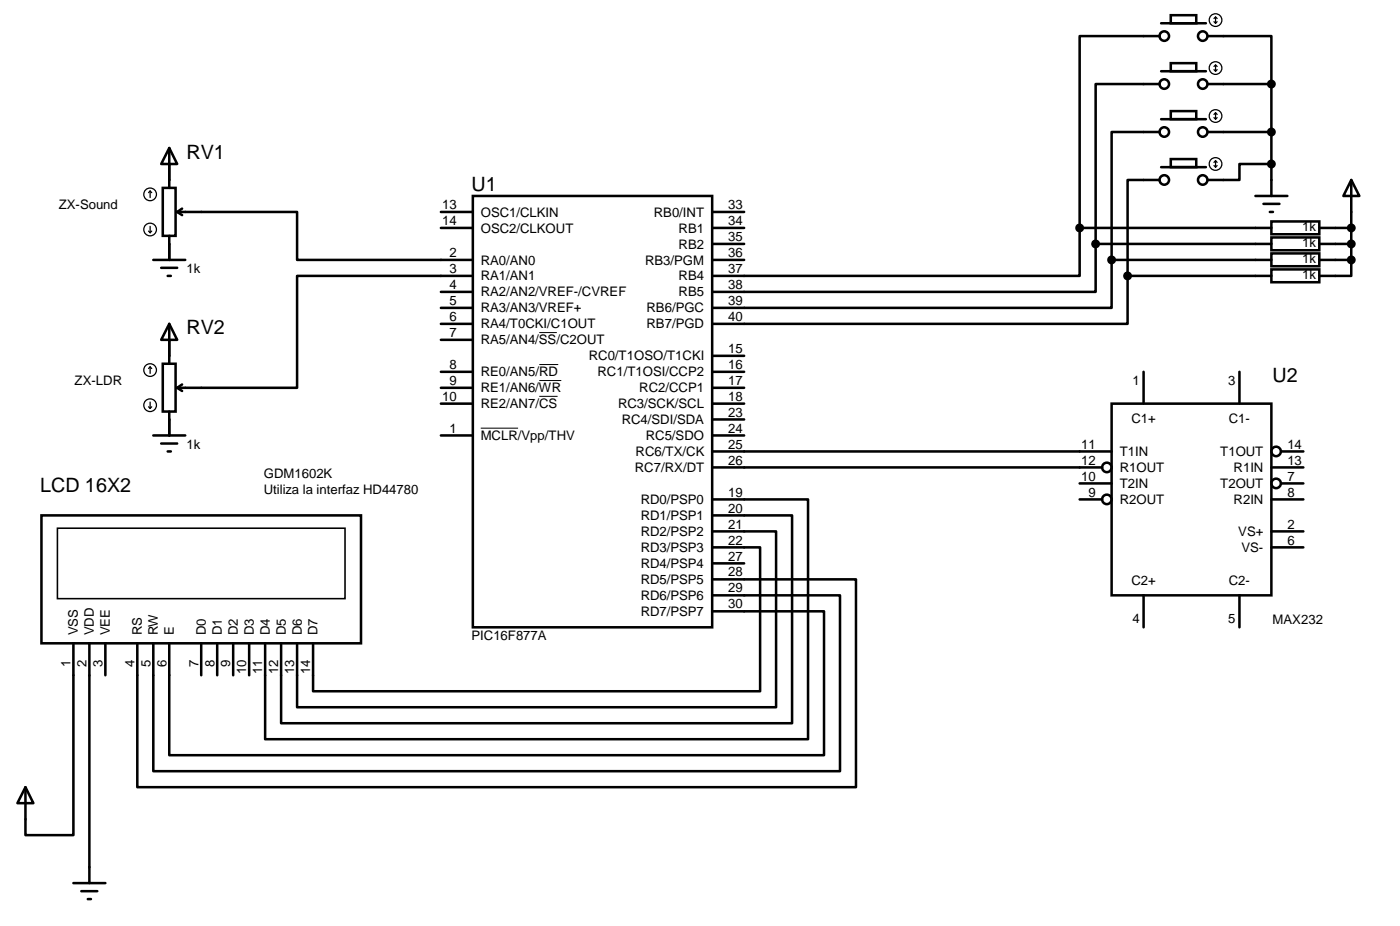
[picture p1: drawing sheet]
<svg xmlns="http://www.w3.org/2000/svg" width="187mm" height="124mm" viewBox="0 0 187 124" stroke-linecap="round" stroke-linejoin="round" font-family="sans-serif">
<g fill="none" stroke="#000" stroke-width=".34">
<path d="M22.6 19.8v5.3M22.6 19.8l1.1 2.1h-2.1zM155.2 17.7h-6.5v17.1M155.2 11.2h-8.6v21.4M155.2 4.8h-10.7v25.7M155.4 3.1h6M155.4 9.5h6M155.4 15.9h6M156.7 2h3.4v1.1h-3.4zM156.7 8.4h3.4v1.1h-3.4zM156.7 14.9h3.4v1h-3.4zM161.6 4.8h8.5v6.4"/>
<path d="M161.6 17.7h8.5M161.6 11.2h8.5M170.1 11.2v15M20.5 34.8h4.3M21.6 35.8h2.1M21.8 25.1h1.7v6.4h-1.7zM22.4 36.9h.5M22.6 31.5v3.3M23.7 28.3h16.1v6.5h23.5M23.7 28.3l.7 .5M24.4 27.9l-.7 .4M59 30.5h4.3"/>
<path d="M59 39h4.3M59 28.3h4.3M63.3 26.2h32v57.7h-32zM63.3 36.9h-23.5v15h-16.1M95.3 30.5h4.3M95.3 32.6h4.3M95.3 34.8h4.3M95.3 28.3h4.3M144.5 30.5h25.6M144.5 30.5v6.4h-49.2M146.6 32.6h23.5M146.6 32.6v6.4h-51.3"/>
<path d="M148.7 34.8v6.4h-53.4M150.9 36.9h19.2M150.9 36.9v6.4h-55.6M155.2 24.1h-4.3v12.8M155.4 22.4h6M156.7 21.3h3.4v1.1h-3.4zM168 26.2h4.3M169.1 27.3h2.1M169.9 28.3h.4M170.1 34.8h-21.4M170.1 21.9h-4.3v2.2h-4.2M170.1 29.6h6.4v1.7h-6.4z"/>
<path d="M170.1 31.8h6.4v1.7h-6.4zM170.1 33.9h6.4v1.7h-6.4zM170.1 36h6.4v1.7h-6.4zM176.5 30.5h4.3M176.5 32.6h4.3M176.5 34.8h4.3M180.8 34.8v2.1h-4.3M180.8 24.1l1.1 2.1h-2.2zM180.8 24.1v10.7M20.5 58.2h4.3M21.6 59.3h2.1M21.8 48.6h1.7v6.4h-1.7z"/>
<path d="M22.6 43.3v5.3M22.6 55v3.2M22.6 43.3l1.1 2.1h-2.1zM23.7 51.9l.7 .4M24.4 51.4l-.7 .5M59 43.3h4.3M59 45.4h4.3M59 49.7h4.3M59 51.9h4.3M59 54h4.3M59 41.2h4.3M59 58.2h4.3"/>
<path d="M95.3 49.7h4.3M95.3 51.9h4.3M95.3 54h4.3M95.3 58.2h4.3M95.3 56.1h4.3M95.3 47.6h4.3M148.7 54h21.4v25.6h-21.4zM153 49.7v4.3M165.8 49.7v4.3M5.5 68.9h42.8v17.1h-42.8zM22.4 60.4h.5M95.3 73.2h6.4v19.2h-59.8v-6.4"/>
<path d="M95.3 71.1h8.5v23.5h-64v-8.6M95.3 68.9h10.7v27.8h-68.4v-10.7M95.3 66.8h12.8v32h-72.6v-12.8M95.3 79.6h17.1v23.5h-91.9v-17.1M95.3 77.5h19.2v27.8h-96.1v-19.3M95.3 60.4h53.4M95.3 62.5h52.2M95.3 75.3h4.3M144.5 66.8h3M144.5 64.6h4.2M153 79.6v4.3M165.8 79.6v4.3"/>
<path d="M170.1 62.5h4.3M170.1 66.8h4.3M170.1 73.2h4.3M170.1 71.1h4.3M171.4 60.4h3M171.4 64.6h3M9.8 86v25.7h-6.4v-6.4M12 86v32.1M14.1 86v4.3M26.9 86v4.3M29.1 86v4.3M31.2 86v4.3"/>
<path d="M33.3 86v4.3M95.3 81.7h15v19.3h-87.7v-15M3.4 105.3l1.1 2.1h-2.2zM9.8 118.1h4.3M10.9 119.2h2.1M11.7 120.2h.5"/>
<circle cx="155.8" cy="11.2" r=".64"/>
<circle cx="155.8" cy="17.7" r=".64"/>
<circle cx="155.8" cy="4.8" r=".64"/>
<circle cx="160.9" cy="4.8" r=".64"/>
<circle cx="160.9" cy="11.2" r=".64"/>
<circle cx="160.9" cy="17.7" r=".64"/>
<circle cx="155.8" cy="24.1" r=".64"/>
<circle cx="160.9" cy="24.1" r=".64"/>
<circle cx="148.1" cy="62.5" r=".64"/>
<circle cx="148.1" cy="66.8" r=".64"/>
<circle cx="170.8" cy="64.6" r=".64"/>
<circle cx="170.8" cy="60.4" r=".64"/>
</g>
<path d="M64.3 57.3h5M72.2 44.5h2.3M72.2 48.7h2.5M72.2 50.9h2.9M72.2 53h2.4" fill="none" stroke="#000" stroke-width=".13"/>
<path d="M7.7 70.6h38.5v9.5h-38.5z" fill="none" stroke="#000" stroke-width=".21"/>
<g fill="none" stroke="#000" stroke-width=".17">
<path d="M162.4 2.9l.2 .2M162.4 9.3l.2 .2M162.4 15.7l.2 .2M162.4 2.5l.2-.2 .3 .2M162.4 8.9l.2-.2 .3 .2M162.4 15.3l.2-.2 .3 .2M162.6 2.3v.8M162.6 8.7v.8M162.6 15.1v.8M162.9 2.9l-.3 .2M162.9 9.3l-.3 .2M162.9 15.7l-.3 .2"/>
<path d="M19.9 30.9l.2 .2M20.1 25.5l-.2 .3M20.1 25.5l.2 .3M20.1 25.5v.9M20.1 30.3v.8M20.3 30.9l-.2 .2M162.4 22.1l.2 .3M162.4 21.7l.2-.2 .3 .2M162.6 21.5v.9M162.9 22.1l-.3 .3M19.9 54.4l.2 .2M20.1 49.1v.8"/>
<path d="M20.1 53.8v.8M20.1 49.1l-.2 .2M20.1 49.1l.2 .2M20.3 54.4l-.2 .2"/>
<circle cx="162.6" cy="9.1" r=".85"/>
<circle cx="162.6" cy="2.7" r=".85"/>
<circle cx="162.6" cy="15.5" r=".85"/>
<circle cx="20.1" cy="30.7" r=".85"/>
<circle cx="20.1" cy="26" r=".85"/>
<circle cx="162.6" cy="21.9" r=".85"/>
<circle cx="20.1" cy="49.5" r=".85"/>
<circle cx="20.1" cy="54.2" r=".85"/>
</g>
<g fill="#000" stroke="#000" stroke-width=".34">
<circle cx="170.1" cy="17.7" r=".43"/>
<circle cx="170.1" cy="11.2" r=".43"/>
<circle cx="144.5" cy="30.5" r=".43"/>
<circle cx="146.6" cy="32.6" r=".43"/>
<circle cx="148.7" cy="34.8" r=".43"/>
<circle cx="150.9" cy="36.9" r=".43"/>
<circle cx="170.1" cy="21.9" r=".43"/>
<circle cx="180.8" cy="30.5" r=".43"/>
<circle cx="180.8" cy="34.8" r=".43"/>
<circle cx="180.8" cy="32.6" r=".43"/>
</g>
<g font-size="2.6">
<text x="25" y="21.2">RV1</text>
<text x="63.1" y="25.5">U1</text>
<text x="25" y="44.7">RV2</text>
<text x="170.3" y="51.1">U2</text>
<text x="5.4" y="65.8">LCD 16X2</text>
</g>
<g font-size="1.8">
<text x="7.9" y="28">ZX-Sound</text>
<text x="59.2" y="28">13</text>
<text x="64.3" y="29">OSC1/CLKIN</text>
<text x="87.5" y="29">RB0/INT</text>
<text x="97.4" y="28">33</text>
<text x="59.2" y="30.1">14</text>
<text x="60.2" y="34.4">2</text>
<text x="64.3" y="35.4">RA0/AN0</text>
<text x="64.3" y="31.1">OSC2/CLKOUT</text>
<text x="86.3" y="35.4">RB3/PGM</text>
<text x="90.8" y="33.2">RB2</text>
<text x="90.8" y="31.1">RB1</text>
<text x="97.4" y="34.4">36</text>
<text x="97.4" y="32.2">35</text>
<text x="97.4" y="30.1">34</text>
<text x="174.2" y="30.9">1k</text>
<text x="174.2" y="33.1">1k</text>
<text x="174.2" y="35.2">1k</text>
<text x="25" y="36.5">1k</text>
<text x="60.2" y="36.5">3</text>
<text x="60.2" y="38.7">4</text>
<text x="60.2" y="40.8">5</text>
<text x="64.3" y="37.5">RA1/AN1</text>
<text x="64.3" y="39.6">RA2/AN2/VREF-/CVREF</text>
<text x="64.3" y="41.8">RA3/AN3/VREF+</text>
<text x="86.5" y="41.8">RB6/PGC</text>
<text x="90.8" y="39.6">RB5</text>
<text x="90.8" y="37.5">RB4</text>
<text x="97.4" y="38.7">38</text>
<text x="97.4" y="36.5">37</text>
<text x="97.4" y="40.8">39</text>
<text x="174.2" y="37.4">1k</text>
<text x="60.2" y="42.9">6</text>
<text x="60.2" y="45.1">7</text>
<text x="64.3" y="43.9">RA4/T0CKI/C1OUT</text>
<text x="64.3" y="46.1">RA5/AN4/SS/C2OUT</text>
<text x="86.5" y="43.9">RB7/PGD</text>
<text x="97.4" y="42.9">40</text>
<text x="97.4" y="47.2">15</text>
<text x="10" y="51.5">ZX-LDR</text>
<text x="59.2" y="53.6">10</text>
<text x="60.2" y="49.3">8</text>
<text x="60.2" y="51.5">9</text>
<text x="64.3" y="50.3">RE0/AN5/RD</text>
<text x="64.3" y="52.5">RE1/AN6/WR</text>
<text x="78.8" y="48.2">RC0/T1OSO/T1CKI</text>
<text x="79.9" y="50.3">RC1/T1OSI/CCP2</text>
<text x="85.5" y="52.5">RC2/CCP1</text>
<text x="97.4" y="53.6">18</text>
<text x="97.4" y="49.3">16</text>
<text x="97.4" y="51.5">17</text>
<text x="151.5" y="51.5">1</text>
<text x="164.3" y="51.5">3</text>
<text x="60.2" y="57.8">1</text>
<text x="64.3" y="54.6">RE2/AN7/CS</text>
<text x="64.3" y="58.8">MCLR/Vpp/THV</text>
<text x="82.7" y="54.6">RC3/SCK/SCL</text>
<text x="83.2" y="56.7">RC4/SDI/SDA</text>
<text x="86.4" y="58.8">RC5/SDO</text>
<text x="97.4" y="55.7">23</text>
<text x="97.4" y="57.8">24</text>
<text x="97.4" y="60">25</text>
<text x="144.7" y="60">11</text>
<text x="151.4" y="56.6">C1+</text>
<text x="164.4" y="56.6">C1-</text>
<text x="172.3" y="60">14</text>
<text x="25" y="60">1k</text>
<text x="35.3" y="63.9">GDM1602K</text>
<text x="84.9" y="63.1">RC7/RX/DT</text>
<text x="85" y="61">RC6/TX/CK</text>
<text x="97.4" y="62.1">26</text>
<text x="144.7" y="62.1">12</text>
<text x="144.7" y="64.3">10</text>
<text x="149.8" y="61">T1IN</text>
<text x="149.8" y="63.1">R1OUT</text>
<text x="149.8" y="65.3">T2IN</text>
<text x="163.3" y="61">T1OUT</text>
<text x="163.3" y="65.3">T2OUT</text>
<text x="165.1" y="63.1">R1IN</text>
<text x="172.3" y="64.3">7</text>
<text x="172.3" y="62.1">13</text>
<text x="35.3" y="66.1">Utiliza la interfaz HD44780</text>
<text x="85.7" y="67.4">RD0/PSP0</text>
<text x="85.7" y="69.5">RD1/PSP1</text>
<text x="85.7" y="71.7">RD2/PSP2</text>
<text x="97.4" y="66.4">19</text>
<text x="97.4" y="68.5">20</text>
<text x="97.4" y="70.7">21</text>
<text x="145.6" y="66.4">9</text>
<text x="149.8" y="67.4">R2OUT</text>
<text x="165.1" y="67.4">R2IN</text>
<text x="165.7" y="71.7">VS+</text>
<text x="172.3" y="70.7">2</text>
<text x="172.3" y="66.4">8</text>
<text x="85.7" y="75.9">RD4/PSP4</text>
<text x="85.7" y="73.8">RD3/PSP3</text>
<text x="97.4" y="77.1">28</text>
<text x="97.4" y="75">27</text>
<text x="97.4" y="72.8">22</text>
<text x="166.1" y="73.8">VS-</text>
<text x="172.3" y="72.8">6</text>
<text x="85.7" y="82.4">RD7/PSP7</text>
<text x="85.7" y="80.2">RD6/PSP6</text>
<text x="85.7" y="78.1">RD5/PSP5</text>
<text x="97.4" y="81.4">30</text>
<text x="97.4" y="79.2">29</text>
<text x="151.4" y="78.2">C2+</text>
<text x="151.5" y="83.3">4</text>
<text x="164.3" y="83.3">5</text>
<text x="164.4" y="78.2">C2-</text>
<text x="170.3" y="83.5">MAX232</text>
<text x="9.4" y="89.1" transform="rotate(-90 9.4 89.1)">1</text>
<text x="10.4" y="85" transform="rotate(-90 10.4 85)">VSS</text>
<text x="11.6" y="89.1" transform="rotate(-90 11.6 89.1)">2</text>
<text x="12.6" y="85" transform="rotate(-90 12.6 85)">VDD</text>
<text x="13.7" y="89.1" transform="rotate(-90 13.7 89.1)">3</text>
<text x="14.7" y="85" transform="rotate(-90 14.7 85)">VEE</text>
<text x="18" y="89.1" transform="rotate(-90 18 89.1)">4</text>
<text x="19" y="85" transform="rotate(-90 19 85)">RS</text>
<text x="20.1" y="89.1" transform="rotate(-90 20.1 89.1)">5</text>
<text x="21.1" y="85" transform="rotate(-90 21.1 85)">RW</text>
<text x="22.3" y="89.1" transform="rotate(-90 22.3 89.1)">6</text>
<text x="23.3" y="85" transform="rotate(-90 23.3 85)">E</text>
<text x="26.5" y="89.1" transform="rotate(-90 26.5 89.1)">7</text>
<text x="27.5" y="85" transform="rotate(-90 27.5 85)">D0</text>
<text x="28.7" y="89.1" transform="rotate(-90 28.7 89.1)">8</text>
<text x="29.7" y="85" transform="rotate(-90 29.7 85)">D1</text>
<text x="30.8" y="89.1" transform="rotate(-90 30.8 89.1)">9</text>
<text x="31.8" y="85" transform="rotate(-90 31.8 85)">D2</text>
<text x="34" y="85" transform="rotate(-90 34 85)">D3</text>
<text x="36.1" y="85" transform="rotate(-90 36.1 85)">D4</text>
<text x="38.2" y="85" transform="rotate(-90 38.2 85)">D5</text>
<text x="40.4" y="85" transform="rotate(-90 40.4 85)">D6</text>
<text x="42.5" y="85" transform="rotate(-90 42.5 85)">D7</text>
<text x="63.1" y="85.6">PIC16F877A</text>
<text x="33" y="90.1" transform="rotate(-90 33 90.1)">10</text>
<text x="35.1" y="90.1" transform="rotate(-90 35.1 90.1)">11</text>
<text x="37.2" y="90.1" transform="rotate(-90 37.2 90.1)">12</text>
<text x="39.4" y="90.1" transform="rotate(-90 39.4 90.1)">13</text>
<text x="41.5" y="90.1" transform="rotate(-90 41.5 90.1)">14</text>
</g>
</svg>
